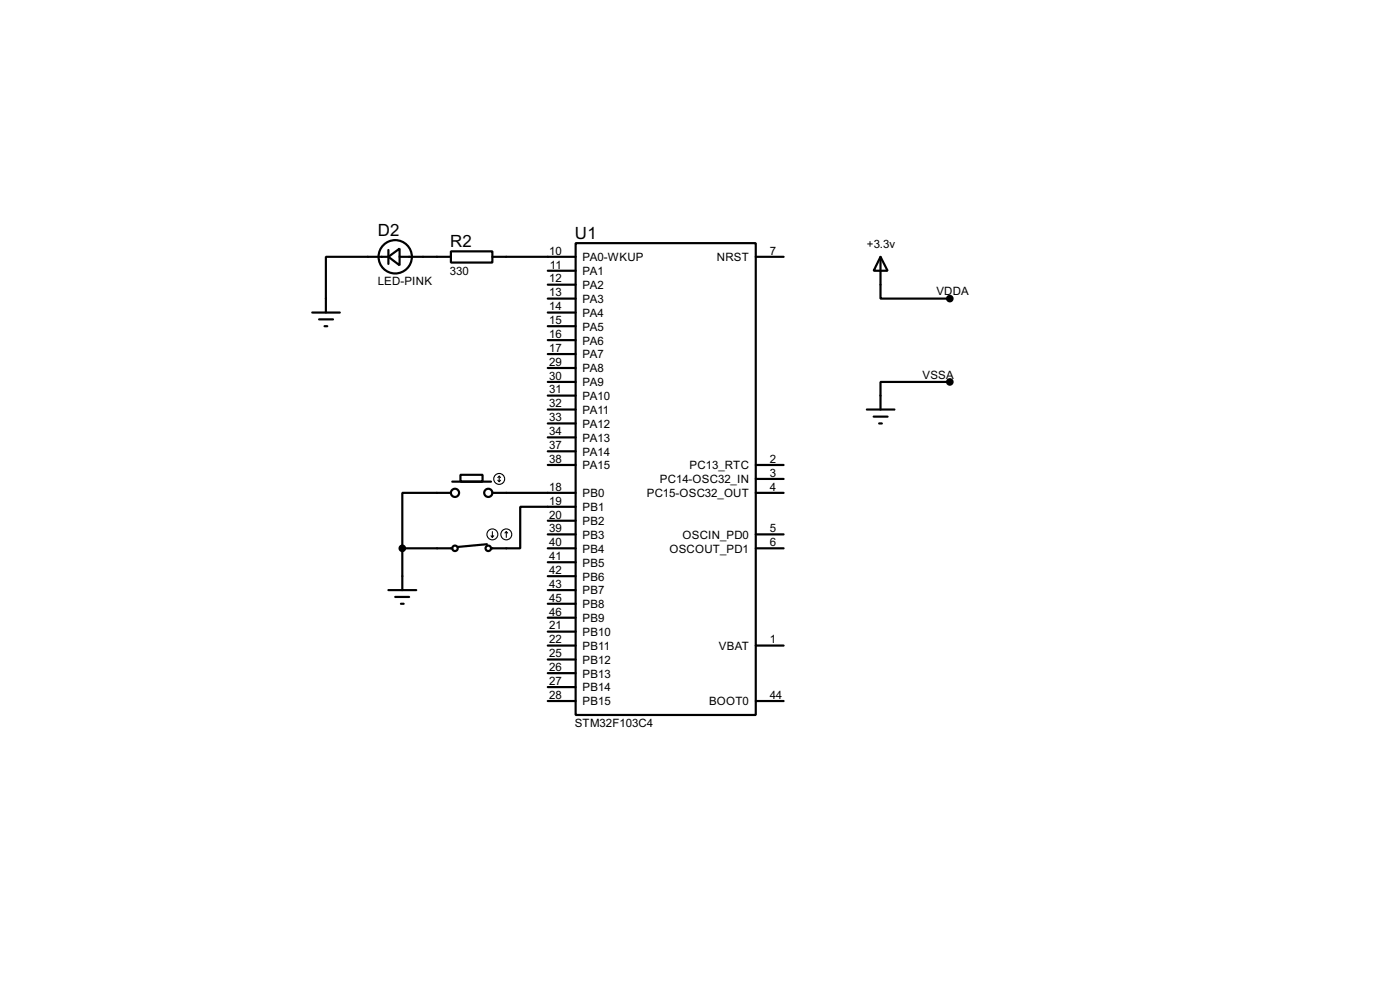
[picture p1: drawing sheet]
<svg xmlns="http://www.w3.org/2000/svg" width="256mm" height="180mm" viewBox="0 0 256 180" stroke-linecap="round" stroke-linejoin="round" font-family="sans-serif">
<g fill="none" stroke="#000" stroke-width=".4">
<path d="M57.2 57.2h5.1M58.5 58.5h2.5M59.5 59.7h.5M71.2 47l2-1.5v3.1zM71.2 47h-11.5v10.2M71.2 45.8v2.5M73.2 47h9.4M82.6 46h7.6v2.1h-7.6zM90.2 47h15.3M100.4 52.1h5.1M100.4 49.6h5.1M100.4 54.7h5.1"/>
<path d="M100.4 57.2h5.1M100.4 59.7h5.1M105.5 44.5h33v86.4h-33zM138.5 47h5.1M161.3 47l1.3 2.6h-2.5zM161.3 47v7.7h12.7M100.4 62.3h5.1M100.4 64.8h5.1M100.4 67.4h5.1M100.4 69.9h5.1M100.4 72.4h5.1M100.4 75h5.1"/>
<path d="M100.4 77.5h5.1M158.8 75h5.1M160.1 76.3h2.5M161.1 77.5h.5M174 69.9h-12.7v5.1M82.6 90.2h-8.9v10.2M82.9 88.2h7.1M84.4 86.9h4v1.3h-4zM89.2 99.6l-5.3 .5M90.2 90.2h15.3M100.4 97.8h5.1M100.4 95.3h5.1"/>
<path d="M100.4 80.1h5.1M100.4 82.6h5.1M100.4 85.1h5.1M105.5 92.8h-10.2v7.6h-5.3M138.5 90.2h5.1M138.5 97.8h5.1M138.5 85.1h5.1M138.5 87.7h5.1M71.2 108h5.1M72.4 109.3h2.6M73.5 110.5h.5M73.7 100.4v7.6"/>
<path d="M73.7 100.4h9.2M100.4 100.4h5.1M100.4 110.5h5.1M100.4 113.1h5.1M100.4 115.6h5.1M100.4 118.2h5.1M100.4 102.9h5.1M100.4 105.5h5.1M100.4 108h5.1M138.5 100.4h5.1M138.5 118.2h5.1M100.4 128.3h5.1"/>
<path d="M100.4 120.7h5.1M100.4 123.2h5.1M100.4 125.8h5.1M138.5 128.3h5.1"/>
<circle cx="72.4" cy="47" r="3.1"/>
<circle cx="83.3" cy="90.2" r=".75"/>
<circle cx="89.4" cy="90.2" r=".75"/>
<circle cx="83.3" cy="100.4" r=".5"/>
<circle cx="89.4" cy="100.4" r=".5"/>
</g>
<g fill="#000" stroke="#000" stroke-width=".4">
<circle cx="174" cy="54.7" r=".5"/>
<circle cx="174" cy="69.9" r=".5"/>
<circle cx="73.7" cy="100.4" r=".5"/>
</g>
<g fill="none" stroke="#000" stroke-width=".2">
<path d="M90 98.1l.2 .3M90.2 97.3v1.1M90.5 98.1l-.3 .3M91.2 87.9l.3 .3M91.5 87.2v1M91.5 87.2l-.3 .2M91.5 87.2l.2 .2M91.7 87.9l-.2 .3M92.8 97.3l-.3 .3M92.8 97.3l.2 .3M92.8 97.3v1.1"/>
<circle cx="90.2" cy="97.8" r="1"/>
<circle cx="91.4" cy="87.7" r="1"/>
<circle cx="92.7" cy="97.8" r="1"/>
</g>
<g font-size="3.5">
<text x="69.2" y="43.2">D2</text>
<text x="82.5" y="45.2">R2</text>
<text x="105.3" y="43.7">U1</text>
</g>
<g font-size="2.4">
<text x="100.6" y="46.6">10</text>
<text x="106.7" y="47.8">PA0-WKUP</text>
<text x="131.3" y="47.8">NRST</text>
<text x="141" y="46.6">7</text>
<text x="158.8" y="45.3">+3.3v</text>
<text x="69.2" y="52.2">LED-PINK</text>
<text x="82.4" y="50.3">330</text>
<text x="100.6" y="51.7">12</text>
<text x="100.8" y="49.2">11</text>
<text x="106.7" y="52.9">PA2</text>
<text x="106.7" y="50.4">PA1</text>
<text x="100.6" y="54.3">13</text>
<text x="100.6" y="56.8">14</text>
<text x="100.6" y="59.3">15</text>
<text x="106.7" y="55.4">PA3</text>
<text x="106.7" y="58">PA4</text>
<text x="171.5" y="54">VDDA</text>
<text x="100.6" y="61.9">16</text>
<text x="100.6" y="64.4">17</text>
<text x="106.7" y="60.5">PA5</text>
<text x="106.7" y="63.1">PA6</text>
<text x="106.7" y="65.6">PA7</text>
<text x="100.6" y="67">29</text>
<text x="100.6" y="69.5">30</text>
<text x="100.6" y="72">31</text>
<text x="106.7" y="68.1">PA8</text>
<text x="106.7" y="70.7">PA9</text>
<text x="169" y="69.3">VSSA</text>
<text x="100.6" y="74.6">32</text>
<text x="100.6" y="77.1">33</text>
<text x="106.7" y="73.2">PA10</text>
<text x="106.7" y="75.8">PA11</text>
<text x="100.6" y="79.7">34</text>
<text x="100.6" y="82.2">37</text>
<text x="106.7" y="78.3">PA12</text>
<text x="106.7" y="80.8">PA13</text>
<text x="106.7" y="83.4">PA14</text>
<text x="100.6" y="89.8">18</text>
<text x="100.6" y="84.7">38</text>
<text x="106.7" y="85.9">PA15</text>
<text x="120.9" y="88.5">PC14-OSC32_IN</text>
<text x="126.3" y="85.9">PC13_RTC</text>
<text x="141" y="84.7">2</text>
<text x="141" y="87.3">3</text>
<text x="141" y="89.8">4</text>
<text x="100.6" y="92.4">19</text>
<text x="100.6" y="94.9">20</text>
<text x="106.7" y="91">PB0</text>
<text x="106.7" y="93.6">PB1</text>
<text x="118.5" y="91">PC15-OSC32_OUT</text>
<text x="100.6" y="97.4">39</text>
<text x="100.6" y="100">40</text>
<text x="106.7" y="96.1">PB2</text>
<text x="106.7" y="98.6">PB3</text>
<text x="106.7" y="101.2">PB4</text>
<text x="122.6" y="101.2">OSCOUT_PD1</text>
<text x="125" y="98.6">OSCIN_PD0</text>
<text x="141" y="97.4">5</text>
<text x="141" y="100">6</text>
<text x="100.6" y="102.5">41</text>
<text x="100.6" y="105.1">42</text>
<text x="100.6" y="107.6">43</text>
<text x="106.7" y="103.7">PB5</text>
<text x="106.7" y="106.3">PB6</text>
<text x="100.6" y="110.1">45</text>
<text x="100.6" y="112.7">46</text>
<text x="106.7" y="111.3">PB8</text>
<text x="106.7" y="113.9">PB9</text>
<text x="106.7" y="108.8">PB7</text>
<text x="100.6" y="115.2">21</text>
<text x="100.6" y="117.8">22</text>
<text x="106.7" y="116.4">PB10</text>
<text x="106.7" y="119">PB11</text>
<text x="131.7" y="119">VBAT</text>
<text x="141" y="117.8">1</text>
<text x="100.6" y="120.3">25</text>
<text x="100.6" y="122.8">26</text>
<text x="100.6" y="125.4">27</text>
<text x="106.7" y="121.5">PB12</text>
<text x="106.7" y="124">PB13</text>
<text x="100.6" y="127.9">28</text>
<text x="106.7" y="126.6">PB14</text>
<text x="106.7" y="129.1">PB15</text>
<text x="129.9" y="129.1">BOOT0</text>
<text x="141" y="127.9">44</text>
<text x="105.3" y="133.1">STM32F103C4</text>
</g>
</svg>
